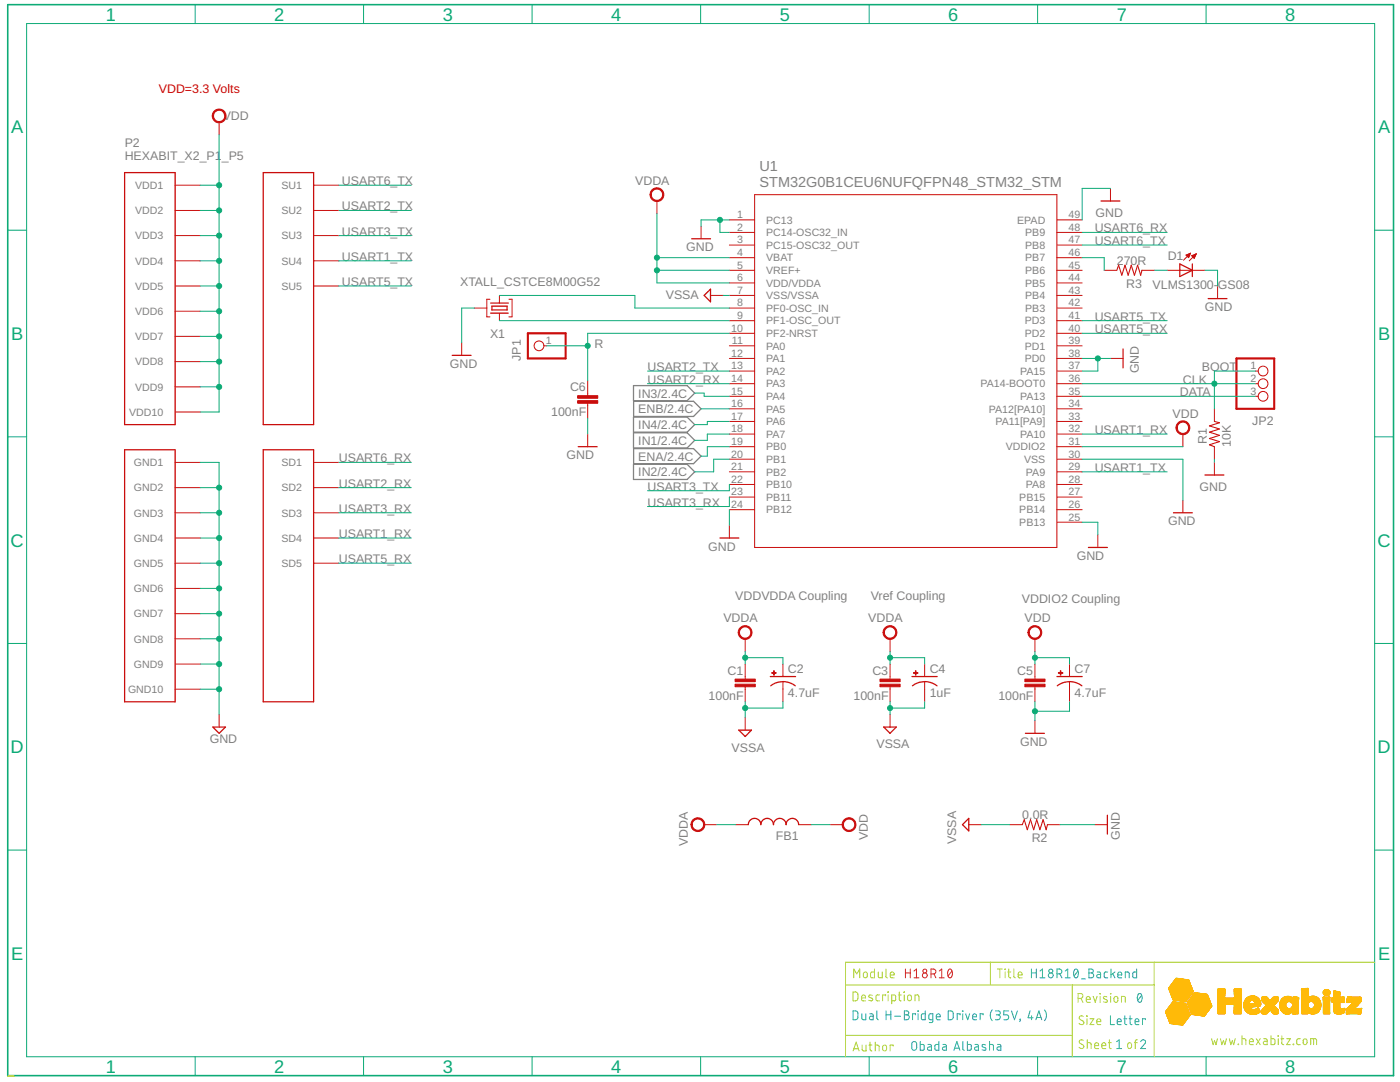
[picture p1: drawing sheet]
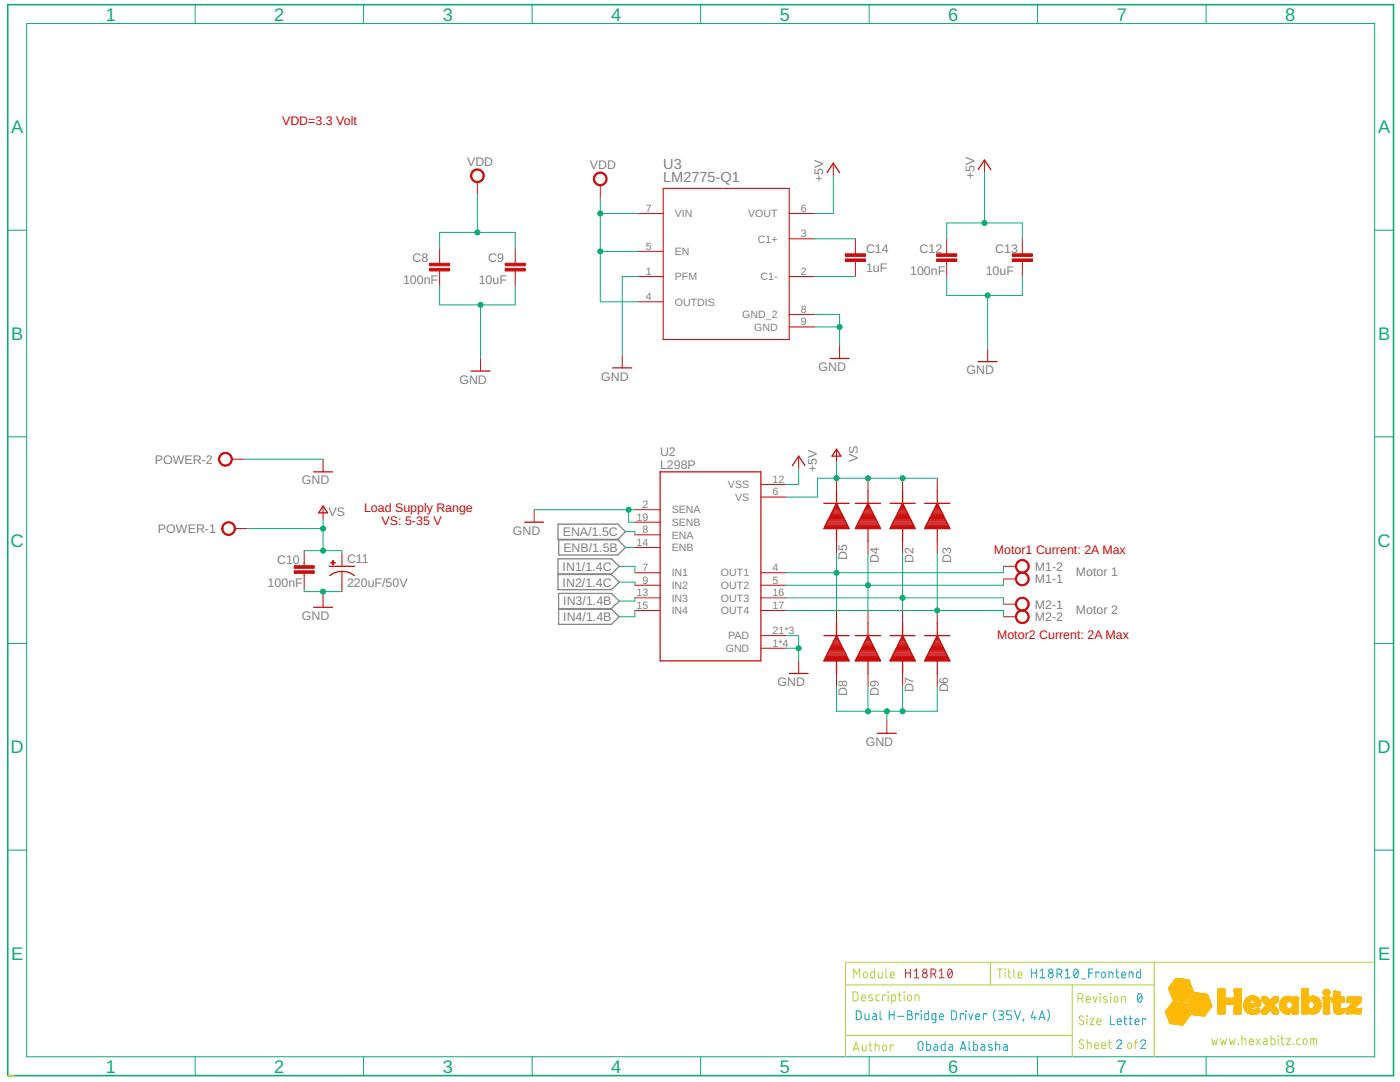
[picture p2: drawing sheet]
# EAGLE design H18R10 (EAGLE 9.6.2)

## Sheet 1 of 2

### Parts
C1  100nF  C-0603  [C-0603]
C2  4.7uF  C-0805-POL  [C-0805-POL]
C3  100nF  C-0603  [C-0603]
C4  1uF  C-0805-POL  [C-0805-POL]
C5  100nF  C-0603  [C-0603]
C6  100nF  C-0603  [C-0603]
C7  4.7uF  C-0805-POL  [C-0805-POL]
D1  VLMS1300-GS08  [VLMS1300-GS08]
FB1  FB-0603  [FB-0603]
JP1  R  PINHD-1X1  [1X01]
JP2  PINHD-1X3  [1X03]
P2  HEXABIT_X2_P1_P5  [HEXABIT_17.32_X2_P1_P5]
R1  10K  R-0603  [R-0603]
R2  0.0R  R-0603  [R-0603]
R3  270R  R-0603  [R-0603]
U1  STM32G0B1CEU6NUFQFPN48_STM32_STM  [UFQFPN48_STM32_STM]
X1  XTALL_CSTCE8M00G52  [XTALL_CSTCE8M00G52]

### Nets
CLK: JP2.1 JP2.2 R1.2 U1.36(PA14-BOOT0)
DATA: JP2.3 U1.35(PA13)
ENA: U1.19(PB0) ; also sheet 2
ENB: U1.16(PA5) ; also sheet 2
GND: C5.2 C6.2 C7.2(-) D1.C P2.PAD_PD11(GND1) P2.PAD_PD12(GND2) P2.PAD_PD13(GND3) P2.PAD_PD14(GND4) P2.PAD_PD15(GND5) P2.PAD_PD16(GND6) P2.PAD_PD17(GND7) P2.PAD_PD18(GND8) P2.PAD_PD19(GND9) P2.PAD_PD20(GND10) R1.1 R2.2 U1.1(PC13) U1.2(PC14-OSC32_IN) U1.24(PB12) U1.25(PB13) U1.30(VSS) U1.37(PA15) U1.38(PD0) U1.49(EPAD) X1.P$2 ; also sheet 2
IN1: U1.18(PA7) ; also sheet 2
IN2: U1.20(PB1) ; also sheet 2
IN3: U1.15(PA4) ; also sheet 2
IN4: U1.17(PA6) ; also sheet 2
N$1: D1.A R3.2
N$2: R3.1 U1.46(PB7)
N$5: U1.9(PF1-OSC_OUT) X1.P$1
N$6: U1.8(PF0-OSC_IN) X1.P$3
N$8: C6.1 JP1.1 U1.10(PF2-NRST)
USART1_RX: P2.PAD_PD4(SD4) U1.32(PA10)
USART1_TX: P2.PAD_PU4(SU4) U1.29(PA9)
USART2_RX: P2.PAD_PD2(SD2) U1.14(PA3)
USART2_TX: P2.PAD_PU2(SU2) U1.13(PA2)
USART3_RX: P2.PAD_PD3(SD3) U1.23(PB11)
USART3_TX: P2.PAD_PU3(SU3) U1.22(PB10)
USART5_RX: P2.PAD_PD5(SD5) U1.40(PD2)
USART5_TX: P2.PAD_PU5(SU5) U1.41(PD3)
USART6_RX: P2.PAD_PD1(SD1) U1.48(PB9)
USART6_TX: P2.PAD_PU1(SU1) U1.47(PB8)
VDD: C5.1 C7.1(+) FB1.2 P2.PAD_PU11(VDD1) P2.PAD_PU12(VDD2) P2.PAD_PU13(VDD3) P2.PAD_PU14(VDD4) P2.PAD_PU15(VDD5) P2.PAD_PU16(VDD6) P2.PAD_PU17(VDD7) P2.PAD_PU18(VDD8) P2.PAD_PU19(VDD9) P2.PAD_PU20(VDD10) U1.31(VDDIO2) ; also sheet 2
VDDA: C1.1 C2.1(+) C3.1 C4.1(+) FB1.1 U1.4(VBAT) U1.5(VREF+) U1.6(VDD/VDDA)
VSSA: C1.2 C2.2(-) C3.2 C4.2(-) R2.1 U1.7(VSS/VSSA)
Unconnected: U1.3(PC15-OSC32_OUT) U1.11(PA0) U1.12(PA1) U1.21(PB2) U1.26(PB14) U1.27(PB15) U1.28(PA8) U1.33(PA11[PA9]) U1.34(PA12[PA10]) U1.39(PD1) U1.42(PB3) U1.43(PB4) U1.44(PB5) U1.45(PB6)

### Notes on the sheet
- VDD=3.3 Volts
- BOOT
- VDD\VDDA Coupling | Vref Coupling | VDDIO2 Coupling
- Module | H18R10 | Title | H18R10_Backend
- Description | Revision | 0
- Dual H-Bridge Driver (35V, 4A)
- Size | Letter
- www.hexabitz.com
- Author | Obada Albasha | Sheet   of | 1 | 2
- C:/Users/Admin/Desktop/logodraft.bmp

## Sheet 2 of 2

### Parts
C8  100nF  C-0603  [C-0603]
C9  10uF  C-0603  [C-0603]
C10  100nF  C-0603  [C-0603]
C11  220uF/50V  CPOL-USTT5D10  [TT5D10]
C12  100nF  C-0603  [C-0603]
C13  10uF  C-0603  [C-0603]
C14  1uF  C-0603  [C-0603]
D2  MBR120ESFT1G  [SODFL3616X98N]
D3  MBR120ESFT1G  [SODFL3616X98N]
D4  MBR120ESFT1G  [SODFL3616X98N]
D5  MBR120ESFT1G  [SODFL3616X98N]
D6  MBR120ESFT1G  [SODFL3616X98N]
D7  MBR120ESFT1G  [SODFL3616X98N]
D8  MBR120ESFT1G  [SODFL3616X98N]
D9  MBR120ESFT1G  [SODFL3616X98N]
M1  AK500/2  [AK500/2]
M2  AK500/2  [AK500/2]
POWER  AK500/2  [AK500/2]
U2  L298P  [SOIC127P1420X360-20N]
U3  LM2775-Q1  LM2775QDSGRQ1  [DSG0008A]

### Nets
+5V: C12.1 C13.1 U2.12(VSS) U3.6(VOUT)
ENA: U2.8(ENA) ; also sheet 1
ENB: U2.14(ENB) ; also sheet 1
GND: C8.2 C9.2 C10.2 C11.- C12.2 C13.2 D6.2(A) D7.2(A) D8.2(A) D9.2(A) POWER.2 U2.1(GND) U2.2(SENA) U2.10(GND) U2.11(GND) U2.19(SENB) U2.20(GND) U2.21(PAD) U2.22(PAD) U2.23(PAD) U3.1(PFM) U3.8(GND_2) U3.9(GND) ; also sheet 1
IN1: U2.7(IN1) ; also sheet 1
IN2: U2.9(IN2) ; also sheet 1
IN3: U2.13(IN3) ; also sheet 1
IN4: U2.15(IN4) ; also sheet 1
N$3: C14.2 U3.2(C1-)
N$4: C14.1 U3.3(C1+)
N$13: D4.2(A) D9.1(K) M1.1 U2.5(OUT2)
N$14: D2.2(A) D7.1(K) M2.1 U2.16(OUT3)
N$15: D5.2(A) D8.1(K) M1.2 U2.4(OUT1)
N$16: D3.2(A) D6.1(K) M2.2 U2.17(OUT4)
V+: C10.1 C11.+ D2.1(K) D3.1(K) D4.1(K) D5.1(K) POWER.1 U2.6(VS) ; supply symbol labelled VS
VDD: C8.1 C9.1 U3.4(OUTDIS) U3.5(EN) U3.7(VIN) ; also sheet 1

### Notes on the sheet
- VDD=3.3 Volt
- Load Supply Range
       VS: 5-35 V
- Motor1 Current: 2A Max
- Motor 1
- Motor 2
- Motor2 Current: 2A Max
- Module | H18R10 | Title | H18R10_Frontend
- Description | Revision | 0
- Dual H-Bridge Driver (35V, 4A)
- Size | Letter
- www.hexabitz.com
- Author | Obada Albasha | Sheet   of | 2 | 2
- C:/Users/Admin/Desktop/logodraft.bmp

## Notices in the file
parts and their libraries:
HEXABITZ_ICs: COPYRIGHT: Copyright (C) 2022 Ultra Librarian. All rights reserved.
